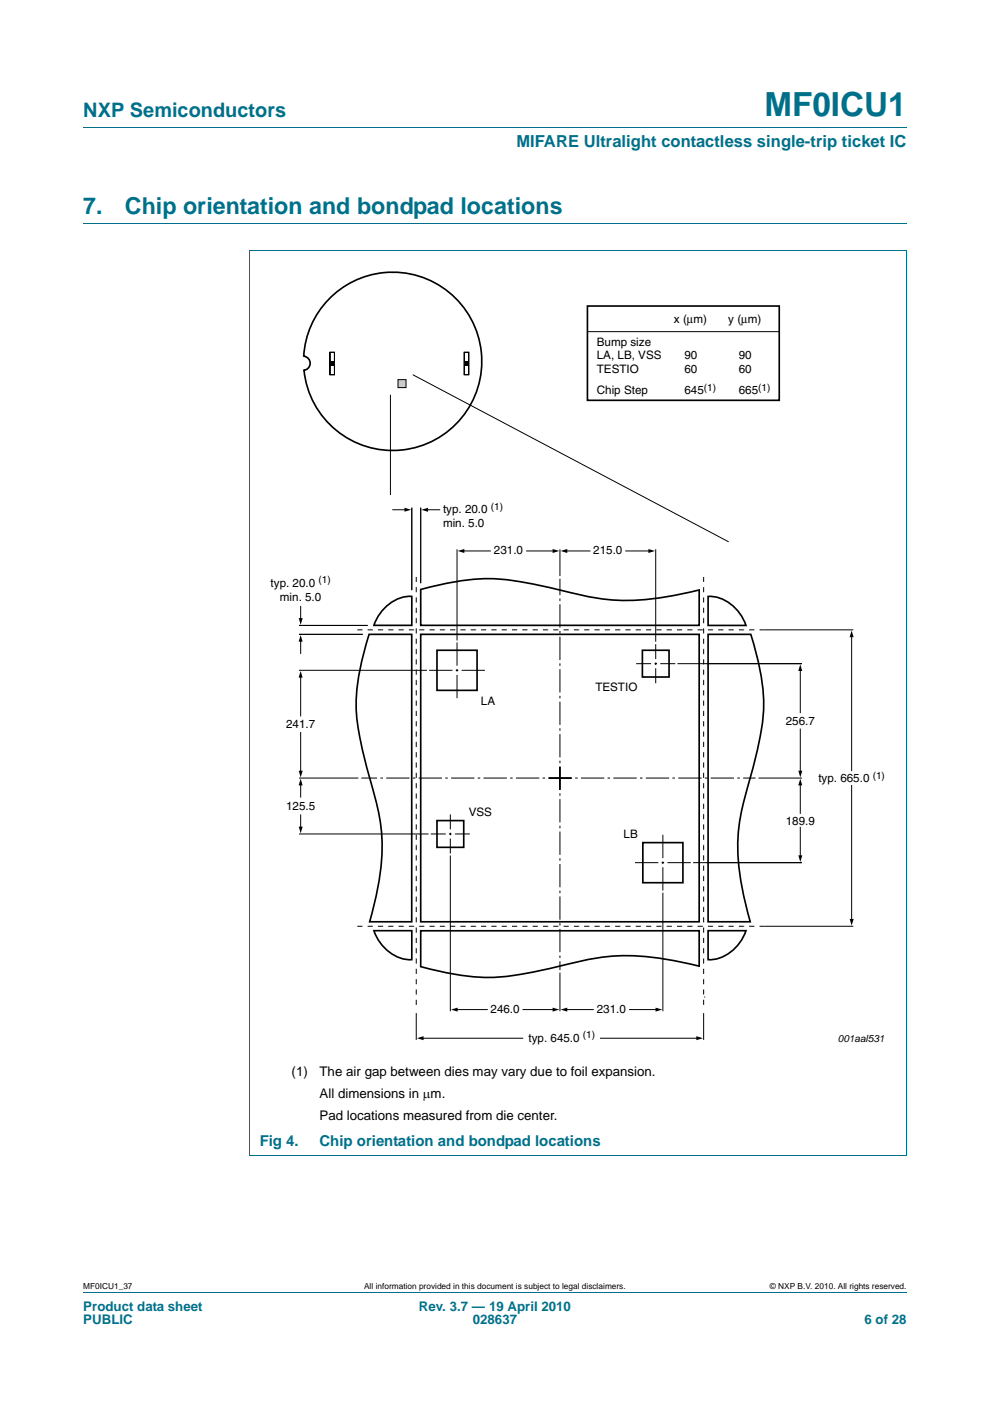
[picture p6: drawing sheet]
<svg xmlns="http://www.w3.org/2000/svg" width="210mm" height="297mm" viewBox="0 0 210 297" stroke-linecap="round" stroke-linejoin="round" font-family="sans-serif">
<path d="M17.7 27h174.6M17.7 47.4h174.6M52.9 53.1h139.4M53 53.1v191.9M192.3 53.1v191.9M52.9 245h139.4M17.7 273.9h174.6" fill="none" stroke="#00708a" stroke-width=".21"/>
<path d="M149.2 122.3v91.8" fill="none" stroke="#000" stroke-width=".21" stroke-dasharray="1.1 1.1 0 0" stroke-linecap="butt"/>
<g fill="none" stroke="#000" stroke-width=".21">
<path d="M70 74.7h.9v4.7h-.9zM98.5 74.7h.9v4.7h-.9zM83.3 108.1h2.8M87.3 107.7v17.4zM87.3 107.6v17.5M89.2 107.7v15.9zM89.2 107.6v16M90.5 108.1h2.8M96.9 116.5v19.3zM98.2 116.8h5.8M111.7 116.8h5.8M118.8 116.5v5.6z"/>
<path d="M120 116.8h5.1M132.7 116.8h5.1M139.1 116.5v19.6zM63.4 134.5h13.5zM63.4 132.6h14.6zM63.8 128.6v2.7M63.8 135.8v2.7M180.6 134.8v28.6M63.4 142.1h27.2zM63.8 143.4v8.4M63.8 155.3v8.4M143.7 140.7h26.4z"/>
<path d="M149.9 140.7h20.2zM169.7 142v9.1M169.7 154.6v9.1M63.4 176.8h27.5zM63.4 165h12.6zM63.8 166.2v2.8M63.8 172.8v2.7M169.7 166.2v6.3M169.7 175.4v6.2M88.3 214.8v5.7zM96.8 214.1h6.6M110.9 214.1h6.6"/>
<path d="M118.8 206.2v8.2M120 214.1h5.8M133.5 214.1h5.8M149.2 214.8v5.7zM149.4 211.4h.1M89.6 220.1h21.3M127.4 220.1h20.6"/>
</g>
<g fill="#000">
<path d="M70 76.6h.9v.9h-.9zM98.5 76.6h.9v.9h-.9zM85.8 107.6l1.4 .5-1.4 .4zM89.4 108.1l1.4-.4v.8zM97.1 116.8l1.4-.4v.8zM117.2 116.4l1.4 .4-1.4 .4zM118.9 116.8l1.4-.4v.8zM137.5 116.4l1.4 .4-1.4 .4zM63.8 134.6l.4 1.4h-.9zM63.4 131.1h.8l-.4 1.4zM180.6 133.7l.4 1.4h-.8zM63.8 142.3l.4 1.4h-.9z"/>
<path d="M169.7 140.9l.5 1.4h-.9zM63.8 165.1l.4 1.4h-.9zM63.4 175.3h.8l-.4 1.4zM63.4 163.4h.8l-.4 1.4zM169.7 165.1l.5 1.4h-.9zM169.3 163.4h.9l-.5 1.4zM169.3 181.3h.9l-.5 1.5zM88.4 220.1l1.4-.4v.8zM95.7 214.1l1.4-.5v.9zM117.2 213.6l1.4 .5-1.4 .4zM118.9 214.1l1.4-.5v.9zM139 213.6l1.5 .5-1.5 .4z"/>
<path d="M147.7 219.7l1.4 .4-1.4 .4z"/>
</g>
<path d="M70.2 63a18.9 18.9 0 0 1 29.3 3.8 18.9 18.9 0 0 1-10.2 27.7 18.9 18.9 0 0 1-24.8-16 1.5 1.5 0 0 0 1.3-1.5 1.5 1.5 0 0 0-1.4-1.5 18.9 18.9 0 0 1 5.8-12.5zM92.7 137.9h8.5v8.5h-8.5zM136.3 137.9h5.6v5.6h-5.6zM92.7 174h5.7v5.7h-5.7zM136.3 178.7h8.5v8.5h-8.5z" fill="none" stroke="#000" stroke-width=".35"/>
<path d="M84.4 80.5h1.7v1.7h-1.7z" fill="#ccc" stroke="#000" stroke-width=".21"/>
<path d="M87.5 79.4l67.1 35.5M124.6 70.3h40.7M82.8 83.7v21.3M162.2 133.5h18.8M160.9 165h9.2M180.6 166.5v28.6M95.5 181.4v33zM140.6 189.3v25.1zM147 182.9h23.1zM149.9 182.9h20.2zM162.2 196.4h18.8" fill="none" stroke="#000" stroke-width=".21"/>
<path d="M124.6 64.9h40.7v20h-40.7zM78.3 134.5h9v60.9h-8.9a52 52 0 0 0 2.4-19.8 85 85 0 0 0-3-12.8 46.8 46.8 0 0 1-2.2-15.5l.3-2.9 .7-3.5zM81.4 129.1a7.8 7.8 0 0 1 5.9-2.7v6.2h-8a9.5 9.5 0 0 1 2.1-3.5zM89.2 134.5h59.1v60.9h-59.1zM89.2 125a49.3 49.3 0 0 1 17-2.2 119.5 119.5 0 0 1 17.4 3.5 43.7 43.7 0 0 0 19 0l5.7-1.2v7.5h-59.1zM150.2 134.5h9.1a44.6 44.6 0 0 1 2.6 17.5 103 103 0 0 1-4 17.4 39.2 39.2 0 0 0-.2 20.4l1.4 5.6h-8.9zM150.2 126.5a8.6 8.6 0 0 1 8 6.1h-8zM79.3 197.3h8v6.2a8.6 8.6 0 0 1-8-6.2zM89.2 197.3h59.1v7.5a56.3 56.3 0 0 0-19.9-1.9 175 175 0 0 0-15.1 3.2 41.8 41.8 0 0 1-21.8-.6l-2.3-.6zM150.2 197.3h8a8.7 8.7 0 0 1-8 6.2z" fill="none" stroke="#000" stroke-width=".35"/>
<path d="M180.2 194.8h.9l-.5 1.4z" fill="#000"/>
<path d="M88.3 122.3v91.8M162.2 133.5h-86.4M162.2 196.4h-86.4" fill="none" stroke="#000" stroke-width=".21" stroke-dasharray="1.1 1.1 0 0" stroke-linecap="butt"/>
<path d="M96.9 136.2v11.8M102.8 142.1h-11.8M116.3 165h44M118.8 162.5v43.2M118.8 167.5v-44.8M121.3 165h-44.7M140.6 177v11.8M146.5 182.9h-11.8" fill="none" stroke="#000" stroke-width=".21" stroke-dasharray="4.9 .7 .5 .7" stroke-linecap="butt"/>
<path d="M139.1 136.6v8.3M143.2 140.7h-8.3M95.5 172.7v8.3M99.7 176.8h-8.3" fill="none" stroke="#000" stroke-width=".21" stroke-dasharray="3.2 .7 .5 .7" stroke-linecap="butt"/>
<text font-size="7" fill="#00708a" x="162.1" y="24.6">MF0ICU1</text>
<g font-size="4.9" fill="#00708a">
<text x="17.7" y="45.4">7.</text>
<text x="26.5" y="45.4">Chip orientation and bondpad locations</text>
</g>
<text font-size="4.2" fill="#00708a" x="17.7" y="24.9">NXP Semiconductors</text>
<text font-size="3.5" fill="#00708a" x="109.5" y="31.1">MIFARE Ultralight contactless single-trip ticket IC</text>
<g font-size="3.2" fill="#00708a">
<text x="55.1" y="242.9">Fig 4.</text>
<text x="67.8" y="242.9">Chip orientation and bondpad locations</text>
</g>
<g font-size="2.8">
<text x="61.8" y="228.2">(1)</text>
<text x="67.8" y="228.2">The air gap between dies may vary due to foil expansion.</text>
<text x="67.8" y="232.8">All dimensions in μm.</text>
<text x="67.8" y="237.4">Pad locations measured from die center.</text>
</g>
<g font-size="2.8" fill="#00708a">
<text x="17.7" y="277.9">Product data sheet</text>
<text x="17.7" y="280.8">PUBLIC</text>
<text x="88.9" y="277.9">Rev. 3.7 — 19 April 2010</text>
<text x="100.3" y="280.8">028637</text>
<text x="183.4" y="280.8">6 of 28</text>
</g>
<g font-size="2.5">
<text x="142.9" y="68.5">x (μm)</text>
<text x="154.5" y="68.5">y (μm)</text>
<text x="126.6" y="73.4">Bump size</text>
<text x="126.6" y="76.2">LA, LB, VSS</text>
<text x="145.2" y="76.2">90</text>
<text x="156.7" y="76.2">90</text>
<text x="126.6" y="79">TESTIO</text>
<text x="126.6" y="83.6">Chip Step</text>
<text x="145.2" y="79">60</text>
<text x="145.2" y="83.6">645</text>
<text x="156.7" y="79">60</text>
<text x="156.7" y="83.6">665</text>
<text x="94" y="108.8">typ. 20.0</text>
<text x="94" y="111.8">min. 5.0</text>
<text x="104.8" y="117.6">231.0</text>
<text x="125.8" y="117.6">215.0</text>
<text x="57.4" y="124.4">typ. 20.0</text>
<text x="59.4" y="127.4">min. 5.0</text>
<text x="102" y="149.5">LA</text>
<text x="126.3" y="146.5">TESTIO</text>
<text x="60.7" y="154.4">241.7</text>
<text x="166.7" y="153.7">256.7</text>
<text x="173.6" y="165.9">typ. 665.0</text>
<text x="60.7" y="171.7">125.5</text>
<text x="99.4" y="172.9">VSS</text>
<text x="132.3" y="177.6">LB</text>
<text x="166.7" y="174.9">189.9</text>
<text x="104.1" y="214.8">246.0</text>
<text x="126.6" y="214.8">231.0</text>
<text x="112.1" y="220.9">typ. 645.0</text>
</g>
<g font-size="2.1">
<text x="149.3" y="82.8">(1)</text>
<text x="160.8" y="82.8">(1)</text>
<text x="104.1" y="108.1">(1)</text>
<text x="67.6" y="123.7">(1)</text>
<text x="185.1" y="165.2">(1)</text>
<text x="123.6" y="220.1">(1)</text>
<text x="177.7" y="220.9">001aal531</text>
</g>
<g font-size="1.8">
<text x="17.7" y="273.3">MF0ICU1_37</text>
<text x="77.2" y="273.3">All information provided in this document is subject to legal disclaimers.</text>
<text x="163.3" y="273.3">© NXP B.V. 2010. All rights reserved.</text>
</g>
</svg>
